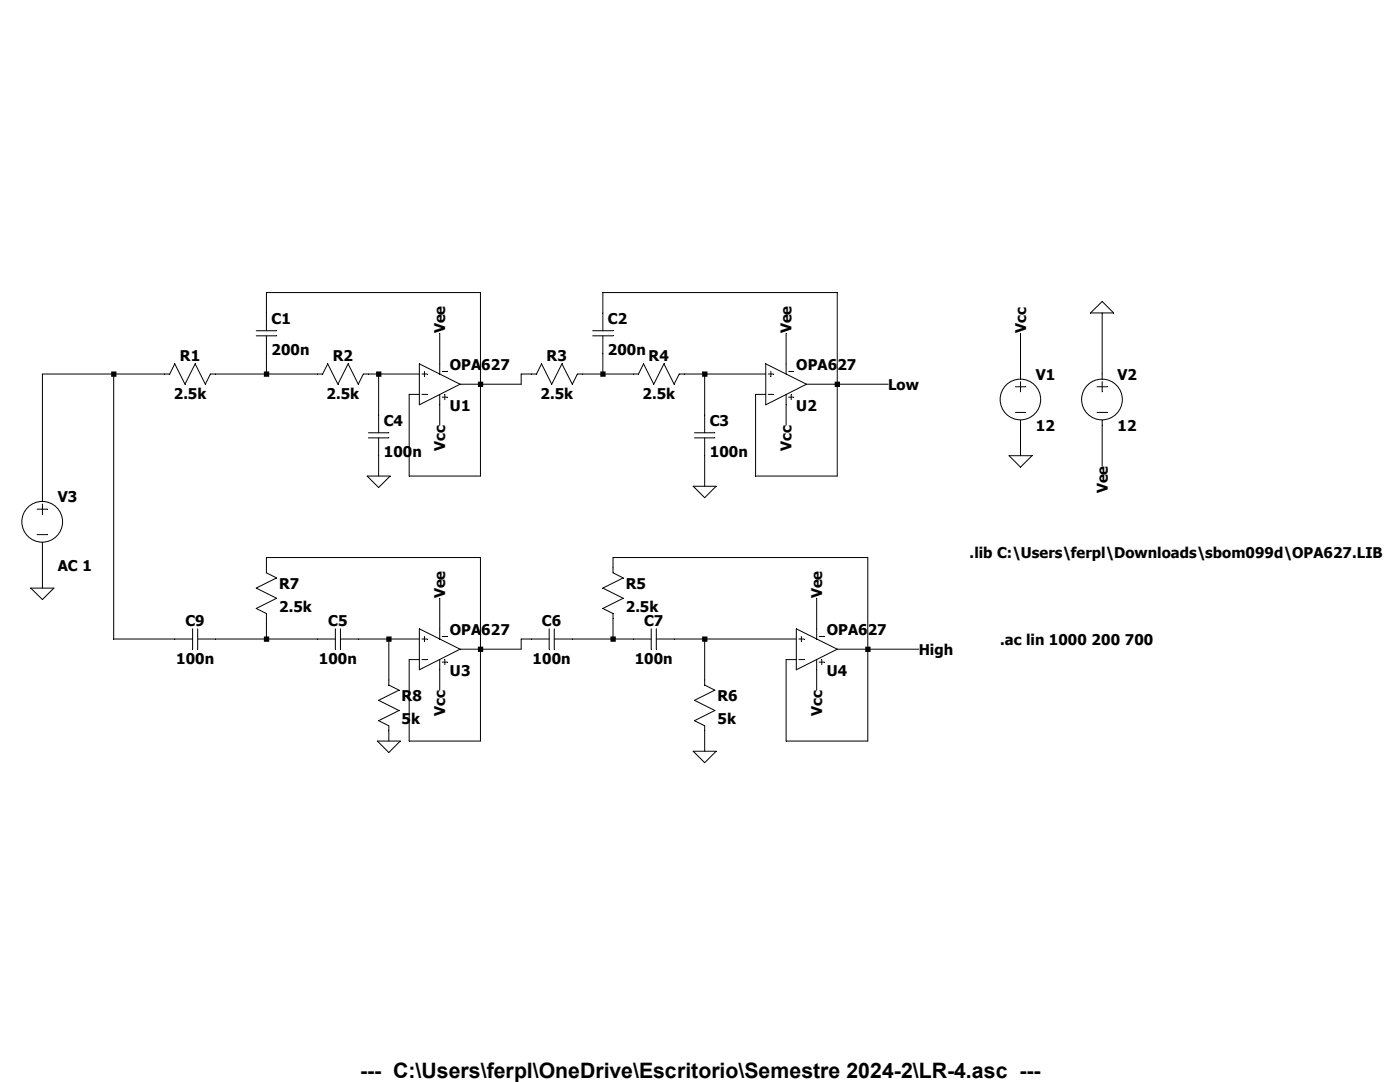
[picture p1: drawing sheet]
Version 4
SHEET 1 1348 680
WIRE -64 -288 -400 -288
WIRE 496 -288 128 -288
WIRE -400 -256 -400 -288
WIRE 128 -256 128 -288
WIRE -128 -176 -128 -224
WIRE 416 -176 416 -224
WIRE -640 -160 -752 -160
WIRE -560 -160 -640 -160
WIRE -400 -160 -400 -192
WIRE -400 -160 -480 -160
WIRE -320 -160 -400 -160
WIRE -224 -160 -240 -160
WIRE -160 -160 -224 -160
WIRE 16 -160 0 -160
WIRE 128 -160 128 -192
WIRE 128 -160 96 -160
WIRE 176 -160 128 -160
WIRE 288 -160 256 -160
WIRE 384 -160 288 -160
WIRE 784 -160 784 -224
WIRE 912 -160 912 -256
WIRE -64 -144 -64 -288
WIRE -64 -144 -96 -144
WIRE 0 -144 0 -160
WIRE 0 -144 -64 -144
WIRE 496 -144 496 -288
WIRE 496 -144 448 -144
WIRE 576 -144 496 -144
WIRE -160 -128 -176 -128
WIRE 384 -128 368 -128
WIRE -224 -96 -224 -160
WIRE 288 -96 288 -160
WIRE -128 -80 -128 -112
WIRE 416 -80 416 -112
WIRE 784 -32 784 -80
WIRE 912 -16 912 -80
WIRE -224 0 -224 -32
WIRE -176 0 -176 -128
WIRE -64 0 -64 -144
WIRE -64 0 -176 0
WIRE 368 0 368 -128
WIRE 496 0 496 -144
WIRE 496 0 368 0
WIRE 288 16 288 -32
WIRE -752 32 -752 -160
WIRE -64 128 -400 128
WIRE 544 128 144 128
WIRE -400 144 -400 128
WIRE 144 144 144 128
WIRE -752 176 -752 112
WIRE -128 240 -128 192
WIRE 464 240 464 192
WIRE -640 256 -640 -160
WIRE -544 256 -640 256
WIRE -400 256 -400 224
WIRE -400 256 -480 256
WIRE -320 256 -400 256
WIRE -208 256 -256 256
WIRE -160 256 -208 256
WIRE 16 256 0 256
WIRE 144 256 144 224
WIRE 144 256 80 256
WIRE 176 256 144 256
WIRE 288 256 240 256
WIRE 432 256 288 256
WIRE -64 272 -64 128
WIRE -64 272 -96 272
WIRE 0 272 0 256
WIRE 0 272 -64 272
WIRE 544 272 544 128
WIRE 544 272 496 272
WIRE 624 272 544 272
WIRE -160 288 -176 288
WIRE 432 288 416 288
WIRE -208 320 -208 256
WIRE 288 320 288 256
WIRE -128 336 -128 304
WIRE 464 336 464 304
WIRE -208 416 -208 400
WIRE -176 416 -176 288
WIRE -64 416 -64 272
WIRE -64 416 -176 416
WIRE 416 416 416 288
WIRE 544 416 544 272
WIRE 544 416 416 416
WIRE 288 432 288 400
FLAG 784 -32 0
FLAG 912 -256 0
FLAG 784 -224 Vcc
FLAG 912 -16 Vee
FLAG -224 0 0
FLAG 288 16 0
FLAG 576 -144 Low
FLAG 416 -80 Vcc
FLAG -128 -80 Vcc
FLAG 416 -224 Vee
FLAG -128 -224 Vee
FLAG -208 416 0
FLAG 288 432 0
FLAG 624 272 High
FLAG 464 336 Vcc
FLAG -128 336 Vcc
FLAG 464 192 Vee
FLAG -128 192 Vee
FLAG -752 176 0
SYMBOL OpAmps\\opamp2 -128 -80 M180
SYMATTR InstName U1
SYMATTR Value OPA627
SYMBOL voltage 784 -176 R0
WINDOW 123 0 0 Left 0
WINDOW 39 0 0 Left 0
SYMATTR InstName V1
SYMATTR Value 12
SYMBOL voltage 912 -176 R0
WINDOW 123 0 0 Left 0
WINDOW 39 0 0 Left 0
SYMATTR InstName V2
SYMATTR Value 12
SYMBOL OpAmps\\opamp2 416 -80 M180
SYMATTR InstName U2
SYMATTR Value OPA627
SYMBOL res -464 -176 R90
WINDOW 0 0 56 VBottom 2
WINDOW 3 32 56 VTop 2
SYMATTR InstName R1
SYMATTR Value 2.5k
SYMBOL res -224 -176 R90
WINDOW 0 0 56 VBottom 2
WINDOW 3 32 56 VTop 2
SYMATTR InstName R2
SYMATTR Value 2.5k
SYMBOL res 112 -176 R90
WINDOW 0 0 56 VBottom 2
WINDOW 3 32 56 VTop 2
SYMATTR InstName R3
SYMATTR Value 2.5k
SYMBOL res 272 -176 R90
WINDOW 0 0 56 VBottom 2
WINDOW 3 32 56 VTop 2
SYMATTR InstName R4
SYMATTR Value 2.5k
SYMBOL cap -416 -256 R0
SYMATTR InstName C1
SYMATTR Value 200n
SYMBOL cap 112 -256 R0
SYMATTR InstName C2
SYMATTR Value 200n
SYMBOL cap 272 -96 R0
SYMATTR InstName C3
SYMATTR Value 100n
SYMBOL cap -240 -96 R0
SYMATTR InstName C4
SYMATTR Value 100n
SYMBOL OpAmps\\opamp2 -128 336 M180
SYMATTR InstName U3
SYMATTR Value OPA627
SYMBOL OpAmps\\opamp2 464 336 M180
SYMATTR InstName U4
SYMATTR Value OPA627
SYMBOL cap -480 240 R90
WINDOW 0 0 32 VBottom 2
WINDOW 3 32 32 VTop 2
SYMATTR InstName C9
SYMATTR Value 100n
SYMBOL cap -256 240 R90
WINDOW 0 0 32 VBottom 2
WINDOW 3 32 32 VTop 2
SYMATTR InstName C5
SYMATTR Value 100n
SYMBOL cap 80 240 R90
WINDOW 0 0 32 VBottom 2
WINDOW 3 32 32 VTop 2
SYMATTR InstName C6
SYMATTR Value 100n
SYMBOL cap 240 240 R90
WINDOW 0 0 32 VBottom 2
WINDOW 3 32 32 VTop 2
SYMATTR InstName C7
SYMATTR Value 100n
SYMBOL res 128 128 R0
SYMATTR InstName R5
SYMATTR Value 2.5k
SYMBOL res 272 304 R0
SYMATTR InstName R6
SYMATTR Value 5k
SYMBOL res -416 128 R0
SYMATTR InstName R7
SYMATTR Value 2.5k
SYMBOL res -224 304 R0
SYMATTR InstName R8
SYMATTR Value 5k
SYMBOL voltage -752 16 R0
WINDOW 123 24 124 Left 2
WINDOW 39 0 0 Left 0
SYMATTR InstName V3
SYMATTR Value ""
SYMATTR Value2 AC 1
TEXT 704 120 Left 2 !.lib C:\\Users\\ferpl\\Downloads\\sbom099d\\OPA627.LIB
TEXT 752 256 Left 2 !.ac lin 1000 200 700
